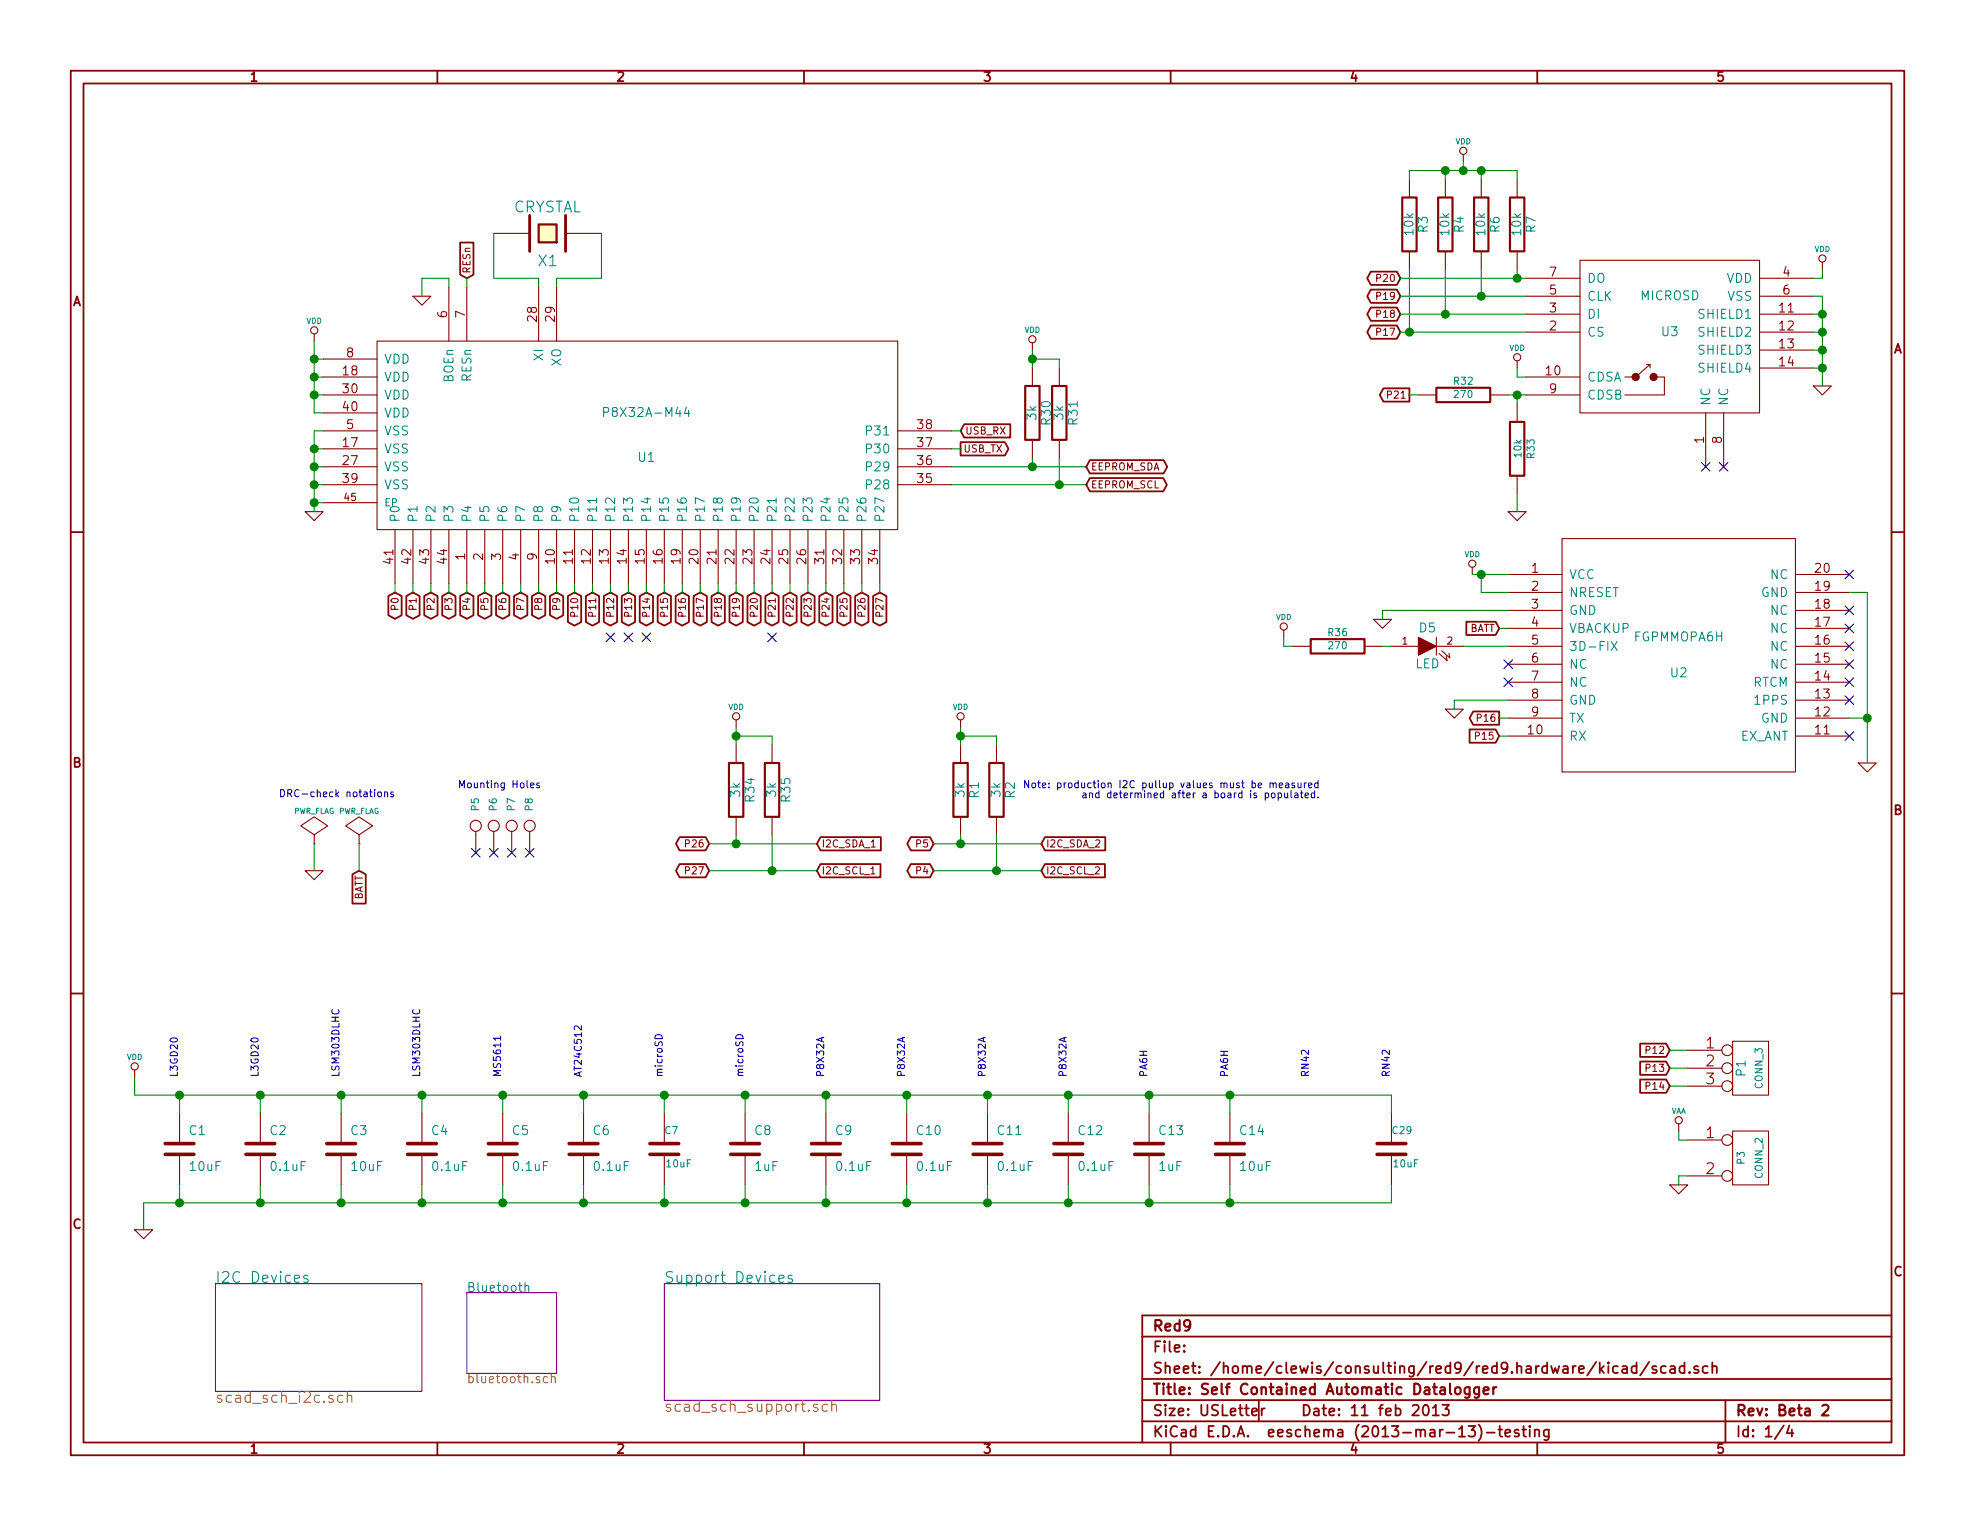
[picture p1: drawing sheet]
EESchema Schematic File Version 2
LIBS:srlm
LIBS:power
LIBS:device
LIBS:transistors
LIBS:conn
LIBS:linear
LIBS:regul
LIBS:74xx
LIBS:cmos4000
LIBS:adc-dac
LIBS:memory
LIBS:xilinx
LIBS:special
LIBS:microcontrollers
LIBS:dsp
LIBS:microchip
LIBS:analog_switches
LIBS:motorola
LIBS:texas
LIBS:intel
LIBS:audio
LIBS:interface
LIBS:digital-audio
LIBS:philips
LIBS:display
LIBS:cypress
LIBS:siliconi
LIBS:opto
LIBS:atmel
LIBS:contrib
LIBS:valves
LIBS:open-project
LIBS:scad-cache
EELAYER 24 0
EELAYER END
$Descr USLetter 11000 8500
encoding utf-8
Sheet 1 4
Title "Self Contained Automatic Datalogger"
Date "11 feb 2013"
Rev "Beta 2"
Comp "Red9"
Comment1 ""
Comment2 ""
Comment3 ""
Comment4 ""
$EndDescr
$Comp
L MICROSD U3
U 1 1
P 9300 1750
F 0 "U3" H 9300 1650 50  0000 C CNN
F 1 "MICROSD" H 9300 1850 50  0000 C CNN
F 2 "DM3AT-SF-PEJM5" H 9300 1750 50  0001 C CNN
F 3 "DOCUMENTATION" H 9300 1750 50  0001 C CNN
	1    9300 1750
	1    0    0    -1  
$EndComp
$Comp
L FGPMMOPA6H U2
U 1 1
P 9350 3650
F 0 "U2" H 9350 3550 50  0000 C CNN
F 1 "FGPMMOPA6H" H 9350 3750 50  0000 C CNN
F 2 "FGPMMOPA6H" H 9350 3650 50  0001 C CNN
F 3 "DOCUMENTATION" H 9350 3650 50  0001 C CNN
	1    9350 3650
	1    0    0    -1  
$EndComp
$Comp
L GND #PWR01
U 1 1
P 800 6850
F 0 "#PWR01" H 800 6850 30  0001 C CNN
F 1 "GND" H 800 6780 30  0001 C CNN
F 2 "" H 800 6850 60  0001 C CNN
F 3 "" H 800 6850 60  0001 C CNN
	1    800  6850
	1    0    0    -1  
$EndComp
Text Notes 1000 6000 1    40   ~ 0
L3GD20
Text Notes 1450 6000 1    40   ~ 0
L3GD20
Text Notes 1900 6000 1    40   ~ 0
LSM303DLHC
Text Notes 2350 6000 1    40   ~ 0
LSM303DLHC
Text Notes 2800 6000 1    40   ~ 0
MS5611
Text Notes 3250 6000 1    40   ~ 0
AT24C512
$Comp
L CRYSTAL X1
U 1 1
P 3050 1300
F 0 "X1" H 3050 1450 60  0000 C CNN
F 1 "CRYSTAL" H 3050 1150 60  0000 C CNN
F 2 "ECX-53B" H 3050 1250 60  0001 C CNN
F 3 "" H 3050 1300 60  0001 C CNN
	1    3050 1300
	-1   0    0    1   
$EndComp
$Comp
L GND #PWR02
U 1 1
P 1750 2850
F 0 "#PWR02" H 1750 2850 30  0001 C CNN
F 1 "GND" H 1750 2780 30  0001 C CNN
F 2 "" H 1750 2850 60  0001 C CNN
F 3 "" H 1750 2850 60  0001 C CNN
	1    1750 2850
	1    0    0    -1  
$EndComp
$Comp
L GND #PWR03
U 1 1
P 2350 1650
F 0 "#PWR03" H 2350 1650 30  0001 C CNN
F 1 "GND" H 2350 1580 30  0001 C CNN
F 2 "" H 2350 1650 60  0001 C CNN
F 3 "" H 2350 1650 60  0001 C CNN
	1    2350 1650
	1    0    0    -1  
$EndComp
Text GLabel 5800 4700 2    40   Input ~ 0
I2C_SDA_2
Text GLabel 5800 4850 2    40   Input ~ 0
I2C_SCL_2
$Comp
L R R2
U 1 1
P 5550 4400
F 0 "R2" V 5630 4400 50  0000 C CNN
F 1 "3k" V 5550 4400 50  0000 C CNN
F 2 "SM0603" V 5650 4400 50  0001 C CNN
F 3 "" H 5550 4400 60  0001 C CNN
	1    5550 4400
	1    0    0    -1  
$EndComp
$Comp
L R R1
U 1 1
P 5350 4400
F 0 "R1" V 5430 4400 50  0000 C CNN
F 1 "3k" V 5350 4400 50  0000 C CNN
F 2 "SM0603" V 5450 4400 50  0001 C CNN
F 3 "" H 5350 4400 60  0001 C CNN
	1    5350 4400
	1    0    0    -1  
$EndComp
NoConn ~ 9500 2600
Text GLabel 7800 1850 0    40   3State ~ 0
P17
Text GLabel 7800 1750 0    40   3State ~ 0
P18
Text GLabel 7800 1650 0    40   3State ~ 0
P19
Text GLabel 7800 1550 0    40   3State ~ 0
P20
NoConn ~ 9600 2600
$Comp
L GND #PWR04
U 1 1
P 10150 2150
F 0 "#PWR04" H 10150 2150 30  0001 C CNN
F 1 "GND" H 10150 2080 30  0001 C CNN
F 2 "" H 10150 2150 60  0001 C CNN
F 3 "" H 10150 2150 60  0001 C CNN
	1    10150 2150
	1    0    0    -1  
$EndComp
Text Notes 3700 6000 1    40   ~ 0
microSD
Text Notes 4150 6000 1    40   ~ 0
microSD
$Comp
L VDD #PWR05
U 1 1
P 8200 3200
F 0 "#PWR05" H 8200 3300 30  0001 C CNN
F 1 "VDD" H 8200 3310 30  0000 C CNN
F 2 "" H 8200 3200 60  0001 C CNN
F 3 "" H 8200 3200 60  0001 C CNN
	1    8200 3200
	1    0    0    -1  
$EndComp
NoConn ~ 8400 3700
NoConn ~ 8400 3800
Text GLabel 8350 4000 0    40   Output ~ 0
P16
Text GLabel 8350 4100 0    40   Input ~ 0
P15
NoConn ~ 10300 4100
$Comp
L GND #PWR06
U 1 1
P 10400 4250
F 0 "#PWR06" H 10400 4250 30  0001 C CNN
F 1 "GND" H 10400 4180 30  0001 C CNN
F 2 "" H 10400 4250 60  0001 C CNN
F 3 "" H 10400 4250 60  0001 C CNN
	1    10400 4250
	1    0    0    -1  
$EndComp
NoConn ~ 10300 3900
NoConn ~ 10300 3800
NoConn ~ 10300 3700
NoConn ~ 10300 3600
NoConn ~ 10300 3500
NoConn ~ 10300 3400
NoConn ~ 10300 3200
Text GLabel 2600 3300 3    40   3State ~ 0
P4
Text GLabel 2700 3300 3    40   3State ~ 0
P5
Text GLabel 2800 3300 3    40   3State ~ 0
P6
Text GLabel 2900 3300 3    40   3State ~ 0
P7
Text GLabel 3000 3300 3    40   BiDi ~ 0
P8
Text GLabel 3100 3300 3    40   3State ~ 0
P9
Text GLabel 3200 3300 3    40   3State ~ 0
P10
Text GLabel 3300 3300 3    40   3State ~ 0
P11
Text GLabel 3400 3300 3    40   3State ~ 0
P12
Text GLabel 3500 3300 3    40   3State ~ 0
P13
Text GLabel 3600 3300 3    40   3State ~ 0
P14
Text GLabel 3700 3300 3    40   3State ~ 0
P15
Text GLabel 3800 3300 3    40   3State ~ 0
P16
Text GLabel 3900 3300 3    40   3State ~ 0
P17
Text GLabel 4000 3300 3    40   3State ~ 0
P18
Text GLabel 4100 3300 3    40   3State ~ 0
P19
Text GLabel 4200 3300 3    40   3State ~ 0
P20
Text GLabel 4300 3300 3    40   3State ~ 0
P21
Text GLabel 4400 3300 3    40   3State ~ 0
P22
Text GLabel 4500 3300 3    40   3State ~ 0
P23
Text GLabel 4600 3300 3    40   3State ~ 0
P24
Text GLabel 4700 3300 3    40   3State ~ 0
P25
Text GLabel 4800 3300 3    40   3State ~ 0
P26
Text GLabel 2200 3300 3    40   3State ~ 0
P0
Text GLabel 2300 3300 3    40   3State ~ 0
P1
Text GLabel 2400 3300 3    40   3State ~ 0
P2
Text GLabel 2500 3300 3    40   3State ~ 0
P3
$Comp
L VDD #PWR07
U 1 1
P 1750 1900
F 0 "#PWR07" H 1750 2000 30  0001 C CNN
F 1 "VDD" H 1750 2010 30  0000 C CNN
F 2 "" H 1750 1900 60  0001 C CNN
F 3 "" H 1750 1900 60  0001 C CNN
	1    1750 1900
	1    0    0    -1  
$EndComp
$Comp
L VDD #PWR08
U 1 1
P 5750 1950
F 0 "#PWR08" H 5750 2050 30  0001 C CNN
F 1 "VDD" H 5750 2060 30  0000 C CNN
F 2 "" H 5750 1950 60  0001 C CNN
F 3 "" H 5750 1950 60  0001 C CNN
	1    5750 1950
	1    0    0    -1  
$EndComp
Text GLabel 8350 3500 0    40   Input ~ 0
BATT
Text GLabel 5350 2400 2    40   Input ~ 0
USB_RX
Text GLabel 5350 2500 2    40   Output ~ 0
USB_TX
Text GLabel 2600 1550 1    40   Input ~ 0
RESn
$Comp
L VDD #PWR09
U 1 1
P 750 6000
F 0 "#PWR09" H 750 6100 30  0001 C CNN
F 1 "VDD" H 750 6110 30  0000 C CNN
F 2 "" H 750 6000 60  0001 C CNN
F 3 "" H 750 6000 60  0001 C CNN
	1    750  6000
	1    0    0    -1  
$EndComp
Text GLabel 4900 3300 3    40   3State ~ 0
P27
$Comp
L VDD #PWR010
U 1 1
P 10150 1500
F 0 "#PWR010" H 10150 1600 30  0001 C CNN
F 1 "VDD" H 10150 1610 30  0000 C CNN
F 2 "" H 10150 1500 60  0001 C CNN
F 3 "" H 10150 1500 60  0001 C CNN
	1    10150 1500
	1    0    0    -1  
$EndComp
$Comp
L C C9
U 1 1
P 4600 6400
F 0 "C9" H 4650 6500 50  0000 L CNN
F 1 "0.1uF" H 4650 6300 50  0000 L CNN
F 2 "SM0603_Capa" H 4650 6400 50  0001 C CNN
F 3 "" H 4600 6400 60  0001 C CNN
	1    4600 6400
	1    0    0    -1  
$EndComp
$Comp
L C C10
U 1 1
P 5050 6400
F 0 "C10" H 5100 6500 50  0000 L CNN
F 1 "0.1uF" H 5100 6300 50  0000 L CNN
F 2 "SM0603_Capa" H 5100 6400 50  0001 C CNN
F 3 "" H 5050 6400 60  0001 C CNN
	1    5050 6400
	1    0    0    -1  
$EndComp
$Comp
L C C11
U 1 1
P 5500 6400
F 0 "C11" H 5550 6500 50  0000 L CNN
F 1 "0.1uF" H 5550 6300 50  0000 L CNN
F 2 "SM0603_Capa" H 5550 6400 50  0001 C CNN
F 3 "" H 5500 6400 60  0001 C CNN
	1    5500 6400
	1    0    0    -1  
$EndComp
$Comp
L C C12
U 1 1
P 5950 6400
F 0 "C12" H 6000 6500 50  0000 L CNN
F 1 "0.1uF" H 6000 6300 50  0000 L CNN
F 2 "SM0603_Capa" H 6000 6400 50  0001 C CNN
F 3 "" H 5950 6400 60  0001 C CNN
	1    5950 6400
	1    0    0    -1  
$EndComp
$Comp
L C C8
U 1 1
P 4150 6400
F 0 "C8" H 4200 6500 50  0000 L CNN
F 1 "1uF" H 4200 6300 50  0000 L CNN
F 2 "SM0603_Capa" H 4200 6400 50  0001 C CNN
F 3 "" H 4150 6400 60  0001 C CNN
	1    4150 6400
	1    0    0    -1  
$EndComp
Text Notes 4600 6000 1    40   ~ 0
P8X32A
Text Notes 5050 6000 1    40   ~ 0
P8X32A
Text Notes 5500 6000 1    40   ~ 0
P8X32A
Text Notes 5950 6000 1    40   ~ 0
P8X32A
$Comp
L C C13
U 1 1
P 6400 6400
F 0 "C13" H 6450 6500 50  0000 L CNN
F 1 "1uF" H 6450 6300 50  0000 L CNN
F 2 "SM0603_Capa" H 6450 6400 50  0001 C CNN
F 3 "" H 6400 6400 60  0001 C CNN
	1    6400 6400
	1    0    0    -1  
$EndComp
Text Notes 6400 6000 1    40   ~ 0
PA6H
Text Notes 6850 6000 1    40   ~ 0
PA6H
Wire Wire Line
	3250 6100 3250 6200
Wire Wire Line
	1450 6100 1450 6200
Connection ~ 1450 6100
Wire Wire Line
	1900 6100 1900 6200
Connection ~ 1900 6100
Wire Wire Line
	2350 6100 2350 6200
Connection ~ 2350 6100
Wire Wire Line
	2800 6100 2800 6200
Connection ~ 2800 6100
Wire Wire Line
	3250 6700 3250 6600
Wire Wire Line
	800  6700 7750 6700
Wire Wire Line
	800  6700 800  6850
Wire Wire Line
	1000 6600 1000 6700
Connection ~ 1000 6700
Wire Wire Line
	1450 6600 1450 6700
Connection ~ 1450 6700
Wire Wire Line
	1900 6600 1900 6700
Connection ~ 1900 6700
Wire Wire Line
	2350 6600 2350 6700
Connection ~ 2350 6700
Wire Wire Line
	2800 6600 2800 6700
Connection ~ 2800 6700
Connection ~ 3250 6100
Wire Wire Line
	3700 6100 3700 6200
Connection ~ 3700 6100
Wire Wire Line
	3700 6700 3700 6600
Connection ~ 3250 6700
Connection ~ 3700 6700
Wire Wire Line
	8400 3300 8250 3300
Wire Wire Line
	8250 3300 8250 3200
Connection ~ 8250 3200
Wire Wire Line
	10300 4000 10400 4000
Wire Wire Line
	10400 3300 10400 4250
Wire Wire Line
	10300 3300 10400 3300
Connection ~ 10400 4000
Wire Wire Line
	7700 3400 8400 3400
Wire Wire Line
	8400 4000 8350 4000
Wire Wire Line
	8350 4100 8400 4100
Wire Wire Line
	8400 3500 8350 3500
Wire Wire Line
	8200 3200 8400 3200
Wire Wire Line
	5750 1950 5750 2050
Wire Wire Line
	5750 2000 5900 2000
Wire Wire Line
	5900 2000 5900 2050
Connection ~ 5750 2000
Wire Wire Line
	5300 2600 6050 2600
Wire Wire Line
	5300 2700 6050 2700
Wire Wire Line
	5900 2550 5900 2700
Connection ~ 5900 2700
Wire Wire Line
	5750 2550 5750 2600
Connection ~ 5750 2600
Wire Wire Line
	2750 1300 2750 1550
Wire Wire Line
	2750 1550 3000 1550
Wire Wire Line
	3000 1550 3000 1600
Wire Wire Line
	3100 1600 3100 1550
Wire Wire Line
	3100 1550 3350 1550
Wire Wire Line
	3350 1550 3350 1300
Wire Wire Line
	2600 1550 2600 1600
Wire Wire Line
	2500 1600 2500 1550
Wire Wire Line
	2500 1550 2350 1550
Wire Wire Line
	2350 1550 2350 1650
Wire Wire Line
	1750 1900 1750 2300
Wire Wire Line
	1750 2300 1800 2300
Wire Wire Line
	1800 2200 1750 2200
Connection ~ 1750 2200
Wire Wire Line
	1750 2100 1800 2100
Connection ~ 1750 2100
Wire Wire Line
	1800 2000 1750 2000
Connection ~ 1750 2000
Wire Wire Line
	1800 2400 1750 2400
Wire Wire Line
	1750 2400 1750 2850
Wire Wire Line
	1800 2500 1750 2500
Connection ~ 1750 2500
Wire Wire Line
	1750 2600 1800 2600
Connection ~ 1750 2600
Wire Wire Line
	1800 2700 1750 2700
Connection ~ 1750 2700
Wire Wire Line
	2200 3300 2200 3250
Wire Wire Line
	2300 3250 2300 3300
Wire Wire Line
	2400 3300 2400 3250
Wire Wire Line
	2500 3250 2500 3300
Wire Wire Line
	2600 3250 2600 3300
Wire Wire Line
	2700 3300 2700 3250
Wire Wire Line
	2800 3250 2800 3300
Wire Wire Line
	2900 3250 2900 3300
Wire Wire Line
	3000 3250 3000 3300
Wire Wire Line
	3100 3250 3100 3300
Wire Wire Line
	3200 3250 3200 3300
Wire Wire Line
	3300 3250 3300 3300
Wire Wire Line
	3400 3250 3400 3300
Wire Wire Line
	3500 3250 3500 3300
Wire Wire Line
	3600 3300 3600 3250
Wire Wire Line
	3700 3250 3700 3300
Wire Wire Line
	3800 3300 3800 3250
Wire Wire Line
	3900 3250 3900 3300
Wire Wire Line
	4000 3250 4000 3300
Wire Wire Line
	4100 3250 4100 3300
Wire Wire Line
	4200 3250 4200 3300
Wire Wire Line
	4300 3250 4300 3300
Wire Wire Line
	4400 3250 4400 3300
Wire Wire Line
	4500 3250 4500 3300
Wire Wire Line
	4600 3250 4600 3300
Wire Wire Line
	4700 3250 4700 3300
Wire Wire Line
	4800 3250 4800 3300
Wire Wire Line
	4900 3250 4900 3300
Wire Wire Line
	10100 1550 10150 1550
Wire Wire Line
	10150 1550 10150 1500
Wire Wire Line
	10100 1650 10150 1650
Wire Wire Line
	10150 1650 10150 2150
Wire Wire Line
	10100 1750 10150 1750
Connection ~ 10150 1750
Wire Wire Line
	10100 1850 10150 1850
Connection ~ 10150 1850
Wire Wire Line
	10100 1950 10150 1950
Connection ~ 10150 1950
Wire Wire Line
	10100 2050 10150 2050
Connection ~ 10150 2050
Wire Wire Line
	7800 1550 8500 1550
Wire Wire Line
	7800 1650 8500 1650
Wire Wire Line
	7800 1750 8500 1750
Wire Wire Line
	7800 1850 8500 1850
Wire Wire Line
	5950 6100 5950 6200
Wire Wire Line
	5950 6700 5950 6600
Wire Wire Line
	4600 6600 4600 6700
Connection ~ 4600 6700
Wire Wire Line
	5050 6600 5050 6700
Connection ~ 5050 6700
Wire Wire Line
	5500 6600 5500 6700
Connection ~ 5500 6700
Wire Wire Line
	5500 6100 5500 6200
Connection ~ 5500 6100
Wire Wire Line
	5050 6100 5050 6200
Connection ~ 5050 6100
Wire Wire Line
	4600 6100 4600 6200
Connection ~ 4600 6100
Wire Wire Line
	4150 6100 4150 6200
Connection ~ 4150 6100
Wire Wire Line
	4150 6600 4150 6700
Connection ~ 4150 6700
Wire Wire Line
	6850 6100 6850 6200
Connection ~ 5950 6100
Wire Wire Line
	6400 6100 6400 6200
Connection ~ 6400 6100
Wire Wire Line
	6850 6700 6850 6600
Connection ~ 5950 6700
Wire Wire Line
	6400 6600 6400 6700
Connection ~ 6400 6700
Wire Wire Line
	5300 2400 5350 2400
Wire Wire Line
	5300 2500 5350 2500
$Sheet
S 1200 7150 1150 600 
U 50749684
F0 "I2C Devices" 60
F1 "scad_sch_i2c.sch" 60
$EndSheet
$Sheet
S 3700 7150 1200 650 
U 50749C6C
F0 "Support Devices" 60
F1 "scad_sch_support.sch" 60
$EndSheet
$Comp
L C C1
U 1 1
P 1000 6400
F 0 "C1" H 1050 6500 50  0000 L CNN
F 1 "10uF" H 1050 6300 50  0000 L CNN
F 2 "SM0603_Capa" H 1050 6400 50  0001 C CNN
F 3 "" H 1000 6400 60  0001 C CNN
	1    1000 6400
	1    0    0    -1  
$EndComp
$Comp
L C C2
U 1 1
P 1450 6400
F 0 "C2" H 1500 6500 50  0000 L CNN
F 1 "0.1uF" H 1500 6300 50  0000 L CNN
F 2 "SM0603_Capa" H 1500 6400 50  0001 C CNN
F 3 "" H 1450 6400 60  0001 C CNN
	1    1450 6400
	1    0    0    -1  
$EndComp
$Comp
L C C3
U 1 1
P 1900 6400
F 0 "C3" H 1950 6500 50  0000 L CNN
F 1 "10uF" H 1950 6300 50  0000 L CNN
F 2 "SM0603_Capa" H 1950 6400 50  0001 C CNN
F 3 "" H 1900 6400 60  0001 C CNN
	1    1900 6400
	1    0    0    -1  
$EndComp
$Comp
L C C14
U 1 1
P 6850 6400
F 0 "C14" H 6900 6500 50  0000 L CNN
F 1 "10uF" H 6900 6300 50  0000 L CNN
F 2 "SM0603_Capa" H 6900 6400 50  0001 C CNN
F 3 "" H 6850 6400 60  0001 C CNN
	1    6850 6400
	1    0    0    -1  
$EndComp
$Comp
L C C4
U 1 1
P 2350 6400
F 0 "C4" H 2400 6500 50  0000 L CNN
F 1 "0.1uF" H 2400 6300 50  0000 L CNN
F 2 "SM0603_Capa" H 2400 6400 50  0001 C CNN
F 3 "" H 2350 6400 60  0001 C CNN
	1    2350 6400
	1    0    0    -1  
$EndComp
$Comp
L C C5
U 1 1
P 2800 6400
F 0 "C5" H 2850 6500 50  0000 L CNN
F 1 "0.1uF" H 2850 6300 50  0000 L CNN
F 2 "SM0603_Capa" H 2850 6400 50  0001 C CNN
F 3 "" H 2800 6400 60  0001 C CNN
	1    2800 6400
	1    0    0    -1  
$EndComp
$Comp
L C C6
U 1 1
P 3250 6400
F 0 "C6" H 3300 6500 50  0000 L CNN
F 1 "0.1uF" H 3300 6300 50  0000 L CNN
F 2 "SM0603_Capa" H 3300 6400 50  0001 C CNN
F 3 "" H 3250 6400 60  0001 C CNN
	1    3250 6400
	1    0    0    -1  
$EndComp
Text Notes 7350 4400 2    40   ~ 0
Note: production I2C pullup values must be measured\nand determined after a board is populated.
$Comp
L R R7
U 1 1
P 8450 1250
F 0 "R7" V 8530 1250 50  0000 C CNN
F 1 "10k" V 8450 1250 50  0000 C CNN
F 2 "SM0603" V 8550 1250 50  0001 C CNN
F 3 "" H 8450 1250 60  0001 C CNN
	1    8450 1250
	1    0    0    -1  
$EndComp
$Comp
L R R6
U 1 1
P 8250 1250
F 0 "R6" V 8330 1250 50  0000 C CNN
F 1 "10k" V 8250 1250 50  0000 C CNN
F 2 "SM0603" V 8350 1250 50  0001 C CNN
F 3 "" H 8250 1250 60  0001 C CNN
	1    8250 1250
	1    0    0    -1  
$EndComp
$Comp
L R R4
U 1 1
P 8050 1250
F 0 "R4" V 8130 1250 50  0000 C CNN
F 1 "10k" V 8050 1250 50  0000 C CNN
F 2 "SM0603" V 8150 1250 50  0001 C CNN
F 3 "" H 8050 1250 60  0001 C CNN
	1    8050 1250
	1    0    0    -1  
$EndComp
$Comp
L R R3
U 1 1
P 7850 1250
F 0 "R3" V 7930 1250 50  0000 C CNN
F 1 "10k" V 7850 1250 50  0000 C CNN
F 2 "SM0603" V 7950 1250 50  0001 C CNN
F 3 "" H 7850 1250 60  0001 C CNN
	1    7850 1250
	1    0    0    -1  
$EndComp
$Comp
L VDD #PWR011
U 1 1
P 8150 900
F 0 "#PWR011" H 8150 1000 30  0001 C CNN
F 1 "VDD" H 8150 1010 30  0000 C CNN
F 2 "" H 8150 900 60  0001 C CNN
F 3 "" H 8150 900 60  0001 C CNN
	1    8150 900 
	1    0    0    -1  
$EndComp
Wire Wire Line
	8450 950  8450 1000
Wire Wire Line
	7850 950  8450 950 
Wire Wire Line
	8150 950  8150 900 
Wire Wire Line
	8250 950  8250 1000
Connection ~ 8250 950 
Wire Wire Line
	8050 1000 8050 950 
Connection ~ 8150 950 
Wire Wire Line
	7850 1000 7850 950 
Connection ~ 8050 950 
Wire Wire Line
	8450 1500 8450 1550
Connection ~ 8450 1550
Wire Wire Line
	8250 1500 8250 1650
Connection ~ 8250 1650
Wire Wire Line
	8050 1500 8050 1750
Connection ~ 8050 1750
Wire Wire Line
	7850 1500 7850 1850
Connection ~ 7850 1850
$Comp
L PWR_FLAG #FLG012
U 1 1
P 1750 4700
F 0 "#FLG012" H 1750 4795 30  0001 C CNN
F 1 "PWR_FLAG" H 1750 4880 30  0000 C CNN
F 2 "" H 1750 4700 60  0001 C CNN
F 3 "" H 1750 4700 60  0001 C CNN
	1    1750 4700
	1    0    0    -1  
$EndComp
$Comp
L PWR_FLAG #FLG013
U 1 1
P 2000 4700
F 0 "#FLG013" H 2000 4795 30  0001 C CNN
F 1 "PWR_FLAG" H 2000 4880 30  0000 C CNN
F 2 "" H 2000 4700 60  0001 C CNN
F 3 "" H 2000 4700 60  0001 C CNN
	1    2000 4700
	1    0    0    -1  
$EndComp
$Comp
L GND #PWR014
U 1 1
P 1750 4850
F 0 "#PWR014" H 1750 4850 30  0001 C CNN
F 1 "GND" H 1750 4780 30  0001 C CNN
F 2 "" H 1750 4850 60  0001 C CNN
F 3 "" H 1750 4850 60  0001 C CNN
	1    1750 4850
	1    0    0    -1  
$EndComp
Text GLabel 2000 4850 3    40   Input ~ 0
BATT
Wire Wire Line
	1750 4700 1750 4850
Wire Wire Line
	2000 4700 2000 4850
Text GLabel 5200 4850 0    40   BiDi ~ 0
P4
Text GLabel 5200 4700 0    40   BiDi ~ 0
P5
$Comp
L VDD #PWR015
U 1 1
P 5350 4050
F 0 "#PWR015" H 5350 4150 30  0001 C CNN
F 1 "VDD" H 5350 4160 30  0000 C CNN
F 2 "" H 5350 4050 60  0001 C CNN
F 3 "" H 5350 4050 60  0001 C CNN
	1    5350 4050
	1    0    0    -1  
$EndComp
Text GLabel 6050 2600 2    40   BiDi ~ 0
EEPROM_SDA
Text GLabel 6050 2700 2    40   BiDi ~ 0
EEPROM_SCL
$Comp
L R R30
U 1 1
P 5750 2300
F 0 "R30" V 5830 2300 50  0000 C CNN
F 1 "3k" V 5750 2300 50  0000 C CNN
F 2 "SM0603" V 5850 2300 50  0001 C CNN
F 3 "" H 5750 2300 60  0001 C CNN
	1    5750 2300
	1    0    0    -1  
$EndComp
$Comp
L R R31
U 1 1
P 5900 2300
F 0 "R31" V 5980 2300 50  0000 C CNN
F 1 "3k" V 5900 2300 50  0000 C CNN
F 2 "SM0603" V 6000 2300 50  0001 C CNN
F 3 "" H 5900 2300 60  0001 C CNN
	1    5900 2300
	1    0    0    -1  
$EndComp
Wire Wire Line
	5200 4700 5800 4700
Wire Wire Line
	5200 4850 5800 4850
Wire Wire Line
	5350 4650 5350 4700
Connection ~ 5350 4700
Wire Wire Line
	5550 4650 5550 4850
Connection ~ 5550 4850
Wire Wire Line
	5350 4050 5350 4150
Wire Wire Line
	5350 4100 5550 4100
Wire Wire Line
	5550 4100 5550 4150
Connection ~ 5350 4100
$Comp
L P8X32A-M44 U1
U 1 1
P 3600 2400
F 0 "U1" H 3600 2250 50  0000 C CNN
F 1 "P8X32A-M44" H 3600 2500 50  0000 C CNN
F 2 "P8X32A-M44" H 3600 2400 50  0001 C CNN
F 3 "DOCUMENTATION" H 3600 2400 50  0001 C CNN
	1    3600 2400
	1    0    0    -1  
$EndComp
Wire Wire Line
	1750 2800 1800 2800
Connection ~ 1750 2800
Text Notes 2200 4450 2    40   ~ 0
DRC-check notations
$Sheet
S 2600 7200 500  450 
U 51D67B21
F0 "Bluetooth" 50
F1 "bluetooth.sch" 50
$EndSheet
$Comp
L LED D5
U 1 1
P 7950 3600
F 0 "D5" H 7950 3700 50  0000 C CNN
F 1 "LED" H 7950 3500 50  0000 C CNN
F 2 "LED-0603" H 7950 3600 60  0001 C CNN
F 3 "" H 7950 3600 60  0000 C CNN
	1    7950 3600
	1    0    0    -1  
$EndComp
$Comp
L R R36
U 1 1
P 7450 3600
F 0 "R36" V 7530 3600 40  0000 C CNN
F 1 "270" V 7457 3601 40  0000 C CNN
F 2 "SM0603" V 7380 3600 30  0001 C CNN
F 3 "" H 7450 3600 30  0000 C CNN
	1    7450 3600
	0    -1   -1   0   
$EndComp
Wire Wire Line
	8400 3900 8100 3900
Text GLabel 4550 4850 2    40   Input ~ 0
I2C_SCL_1
$Comp
L R R35
U 1 1
P 4300 4400
F 0 "R35" V 4380 4400 50  0000 C CNN
F 1 "3k" V 4300 4400 50  0000 C CNN
F 2 "SM0603" V 4400 4400 50  0001 C CNN
F 3 "" H 4300 4400 60  0001 C CNN
	1    4300 4400
	1    0    0    -1  
$EndComp
$Comp
L R R34
U 1 1
P 4100 4400
F 0 "R34" V 4180 4400 50  0000 C CNN
F 1 "3k" V 4100 4400 50  0000 C CNN
F 2 "SM0603" V 4200 4400 50  0001 C CNN
F 3 "" H 4100 4400 60  0001 C CNN
	1    4100 4400
	1    0    0    -1  
$EndComp
Text GLabel 3950 4850 0    40   BiDi ~ 0
P27
Text GLabel 3950 4700 0    40   BiDi ~ 0
P26
$Comp
L VDD #PWR016
U 1 1
P 4100 4050
F 0 "#PWR016" H 4100 4150 30  0001 C CNN
F 1 "VDD" H 4100 4160 30  0000 C CNN
F 2 "" H 4100 4050 60  0001 C CNN
F 3 "" H 4100 4050 60  0001 C CNN
	1    4100 4050
	1    0    0    -1  
$EndComp
Wire Wire Line
	3950 4700 4550 4700
Wire Wire Line
	3950 4850 4550 4850
Wire Wire Line
	4100 4650 4100 4700
Connection ~ 4100 4700
Wire Wire Line
	4300 4650 4300 4850
Connection ~ 4300 4850
Wire Wire Line
	4100 4050 4100 4150
Wire Wire Line
	4100 4100 4300 4100
Wire Wire Line
	4300 4100 4300 4150
Connection ~ 4100 4100
Text GLabel 4550 4700 2    40   Input ~ 0
I2C_SDA_1
Wire Wire Line
	750  6100 7750 6100
Wire Wire Line
	750  6000 750  6100
Wire Wire Line
	1000 6100 1000 6200
Connection ~ 1000 6100
$Comp
L C C7
U 1 1
P 3700 6400
F 0 "C7" H 3700 6500 40  0000 L CNN
F 1 "10uF" H 3706 6315 40  0000 L CNN
F 2 "SM0603_Capa" H 3738 6250 30  0001 C CNN
F 3 "" H 3700 6400 60  0000 C CNN
	1    3700 6400
	1    0    0    -1  
$EndComp
$Comp
L VDD #PWR017
U 1 1
P 7150 3550
F 0 "#PWR017" H 7150 3650 30  0001 C CNN
F 1 "VDD" H 7150 3660 30  0000 C CNN
F 2 "" H 7150 3550 60  0000 C CNN
F 3 "" H 7150 3550 60  0000 C CNN
	1    7150 3550
	1    0    0    -1  
$EndComp
$Comp
L GND #PWR018
U 1 1
P 7700 3450
F 0 "#PWR018" H 7700 3450 30  0001 C CNN
F 1 "GND" H 7700 3380 30  0001 C CNN
F 2 "" H 7700 3450 60  0000 C CNN
F 3 "" H 7700 3450 60  0000 C CNN
	1    7700 3450
	1    0    0    -1  
$EndComp
$Comp
L GND #PWR019
U 1 1
P 8100 3950
F 0 "#PWR019" H 8100 3950 30  0001 C CNN
F 1 "GND" H 8100 3880 30  0001 C CNN
F 2 "" H 8100 3950 60  0000 C CNN
F 3 "" H 8100 3950 60  0000 C CNN
	1    8100 3950
	1    0    0    -1  
$EndComp
Wire Wire Line
	8100 3900 8100 3950
Wire Wire Line
	8150 3600 8400 3600
Wire Wire Line
	7700 3600 7750 3600
Wire Wire Line
	7700 3400 7700 3450
Wire Wire Line
	7150 3550 7150 3600
Wire Wire Line
	7150 3600 7200 3600
NoConn ~ 3500 3550
NoConn ~ 3400 3550
NoConn ~ 3600 3550
NoConn ~ 4300 3550
$Comp
L C C29
U 1 1
P 7750 6400
F 0 "C29" H 7750 6500 40  0000 L CNN
F 1 "10uF" H 7756 6315 40  0000 L CNN
F 2 "SM0603_Capa" H 7788 6250 30  0001 C CNN
F 3 "" H 7750 6400 60  0000 C CNN
	1    7750 6400
	1    0    0    -1  
$EndComp
Wire Wire Line
	7750 6700 7750 6600
Connection ~ 6850 6700
Wire Wire Line
	7750 6100 7750 6200
Connection ~ 6850 6100
Text Notes 7300 6000 1    40   ~ 0
RN42
Text Notes 7750 6000 1    40   ~ 0
RN42
$Comp
L VDD #PWR020
U 1 1
P 8450 2050
F 0 "#PWR020" H 8450 2150 30  0001 C CNN
F 1 "VDD" H 8450 2160 30  0000 C CNN
F 2 "" H 8450 2050 60  0000 C CNN
F 3 "" H 8450 2050 60  0000 C CNN
	1    8450 2050
	1    0    0    -1  
$EndComp
$Comp
L GND #PWR021
U 1 1
P 8450 2850
F 0 "#PWR021" H 8450 2850 30  0001 C CNN
F 1 "GND" H 8450 2780 30  0001 C CNN
F 2 "" H 8450 2850 60  0000 C CNN
F 3 "" H 8450 2850 60  0000 C CNN
	1    8450 2850
	1    0    0    -1  
$EndComp
$Comp
L R R33
U 1 1
P 8450 2500
F 0 "R33" V 8530 2500 40  0000 C CNN
F 1 "10k" V 8457 2501 40  0000 C CNN
F 2 "SM0603" V 8380 2500 30  0001 C CNN
F 3 "" H 8450 2500 30  0000 C CNN
	1    8450 2500
	1    0    0    -1  
$EndComp
$Comp
L R R32
U 1 1
P 8150 2200
F 0 "R32" V 8230 2200 40  0000 C CNN
F 1 "270" V 8157 2201 40  0000 C CNN
F 2 "SM0603" V 8080 2200 30  0001 C CNN
F 3 "" H 8150 2200 30  0000 C CNN
	1    8150 2200
	0    -1   -1   0   
$EndComp
Wire Wire Line
	8400 2200 8500 2200
Wire Wire Line
	8450 2200 8450 2250
Connection ~ 8450 2200
Wire Wire Line
	8450 2050 8450 2100
Wire Wire Line
	8450 2100 8500 2100
Wire Wire Line
	8450 2850 8450 2750
Text GLabel 7850 2200 0    40   Output ~ 0
P21
Wire Wire Line
	7850 2200 7900 2200
$Comp
L GND #PWR022
U 1 1
P 9350 6600
F 0 "#PWR022" H 9350 6600 30  0001 C CNN
F 1 "GND" H 9350 6530 30  0001 C CNN
F 2 "" H 9350 6600 60  0000 C CNN
F 3 "" H 9350 6600 60  0000 C CNN
	1    9350 6600
	1    0    0    -1  
$EndComp
Text GLabel 9300 5850 0    40   Input ~ 0
P12
Text GLabel 9300 5950 0    40   Input ~ 0
P13
Text GLabel 9300 6050 0    40   Input ~ 0
P14
Wire Wire Line
	9400 5850 9300 5850
Wire Wire Line
	9300 5950 9400 5950
Wire Wire Line
	9400 6050 9300 6050
$Comp
L VAA #PWR023
U 1 1
P 9350 6300
F 0 "#PWR023" H 9350 6360 30  0001 C CNN
F 1 "VAA" H 9350 6410 30  0000 C CNN
F 2 "" H 9350 6300 60  0000 C CNN
F 3 "" H 9350 6300 60  0000 C CNN
	1    9350 6300
	1    0    0    -1  
$EndComp
$Comp
L CONN_2 P3
U 1 1
P 9750 6450
F 0 "P3" V 9700 6450 40  0000 C CNN
F 1 "CONN_2" V 9800 6450 40  0000 C CNN
F 2 "" H 9750 6450 60  0000 C CNN
F 3 "" H 9750 6450 60  0000 C CNN
	1    9750 6450
	1    0    0    -1  
$EndComp
$Comp
L CONN_3 P1
U 1 1
P 9750 5950
F 0 "P1" V 9700 5950 50  0000 C CNN
F 1 "CONN_3" V 9800 5950 40  0000 C CNN
F 2 "" H 9750 5950 60  0000 C CNN
F 3 "" H 9750 5950 60  0000 C CNN
	1    9750 5950
	1    0    0    -1  
$EndComp
Wire Wire Line
	9350 6300 9350 6350
Wire Wire Line
	9350 6350 9400 6350
Wire Wire Line
	9400 6550 9350 6550
Wire Wire Line
	9350 6550 9350 6600
$Comp
L CONN_1 P5
U 1 1
P 2650 4600
F 0 "P5" H 2730 4600 40  0000 L CNN
F 1 "CONN_1" H 2650 4655 30  0001 C CNN
F 2 "" H 2650 4600 60  0000 C CNN
F 3 "" H 2650 4600 60  0000 C CNN
	1    2650 4600
	0    -1   -1   0   
$EndComp
$Comp
L CONN_1 P6
U 1 1
P 2750 4600
F 0 "P6" H 2830 4600 40  0000 L CNN
F 1 "CONN_1" H 2750 4655 30  0001 C CNN
F 2 "" H 2750 4600 60  0000 C CNN
F 3 "" H 2750 4600 60  0000 C CNN
	1    2750 4600
	0    -1   -1   0   
$EndComp
$Comp
L CONN_1 P7
U 1 1
P 2850 4600
F 0 "P7" H 2930 4600 40  0000 L CNN
F 1 "CONN_1" H 2850 4655 30  0001 C CNN
F 2 "" H 2850 4600 60  0000 C CNN
F 3 "" H 2850 4600 60  0000 C CNN
	1    2850 4600
	0    -1   -1   0   
$EndComp
$Comp
L CONN_1 P8
U 1 1
P 2950 4600
F 0 "P8" H 3030 4600 40  0000 L CNN
F 1 "CONN_1" H 2950 4655 30  0001 C CNN
F 2 "" H 2950 4600 60  0000 C CNN
F 3 "" H 2950 4600 60  0000 C CNN
	1    2950 4600
	0    -1   -1   0   
$EndComp
NoConn ~ 2650 4750
NoConn ~ 2750 4750
NoConn ~ 2850 4750
NoConn ~ 2950 4750
Text Notes 2550 4400 0    40   ~ 0
Mounting Holes
$EndSCHEMATC
